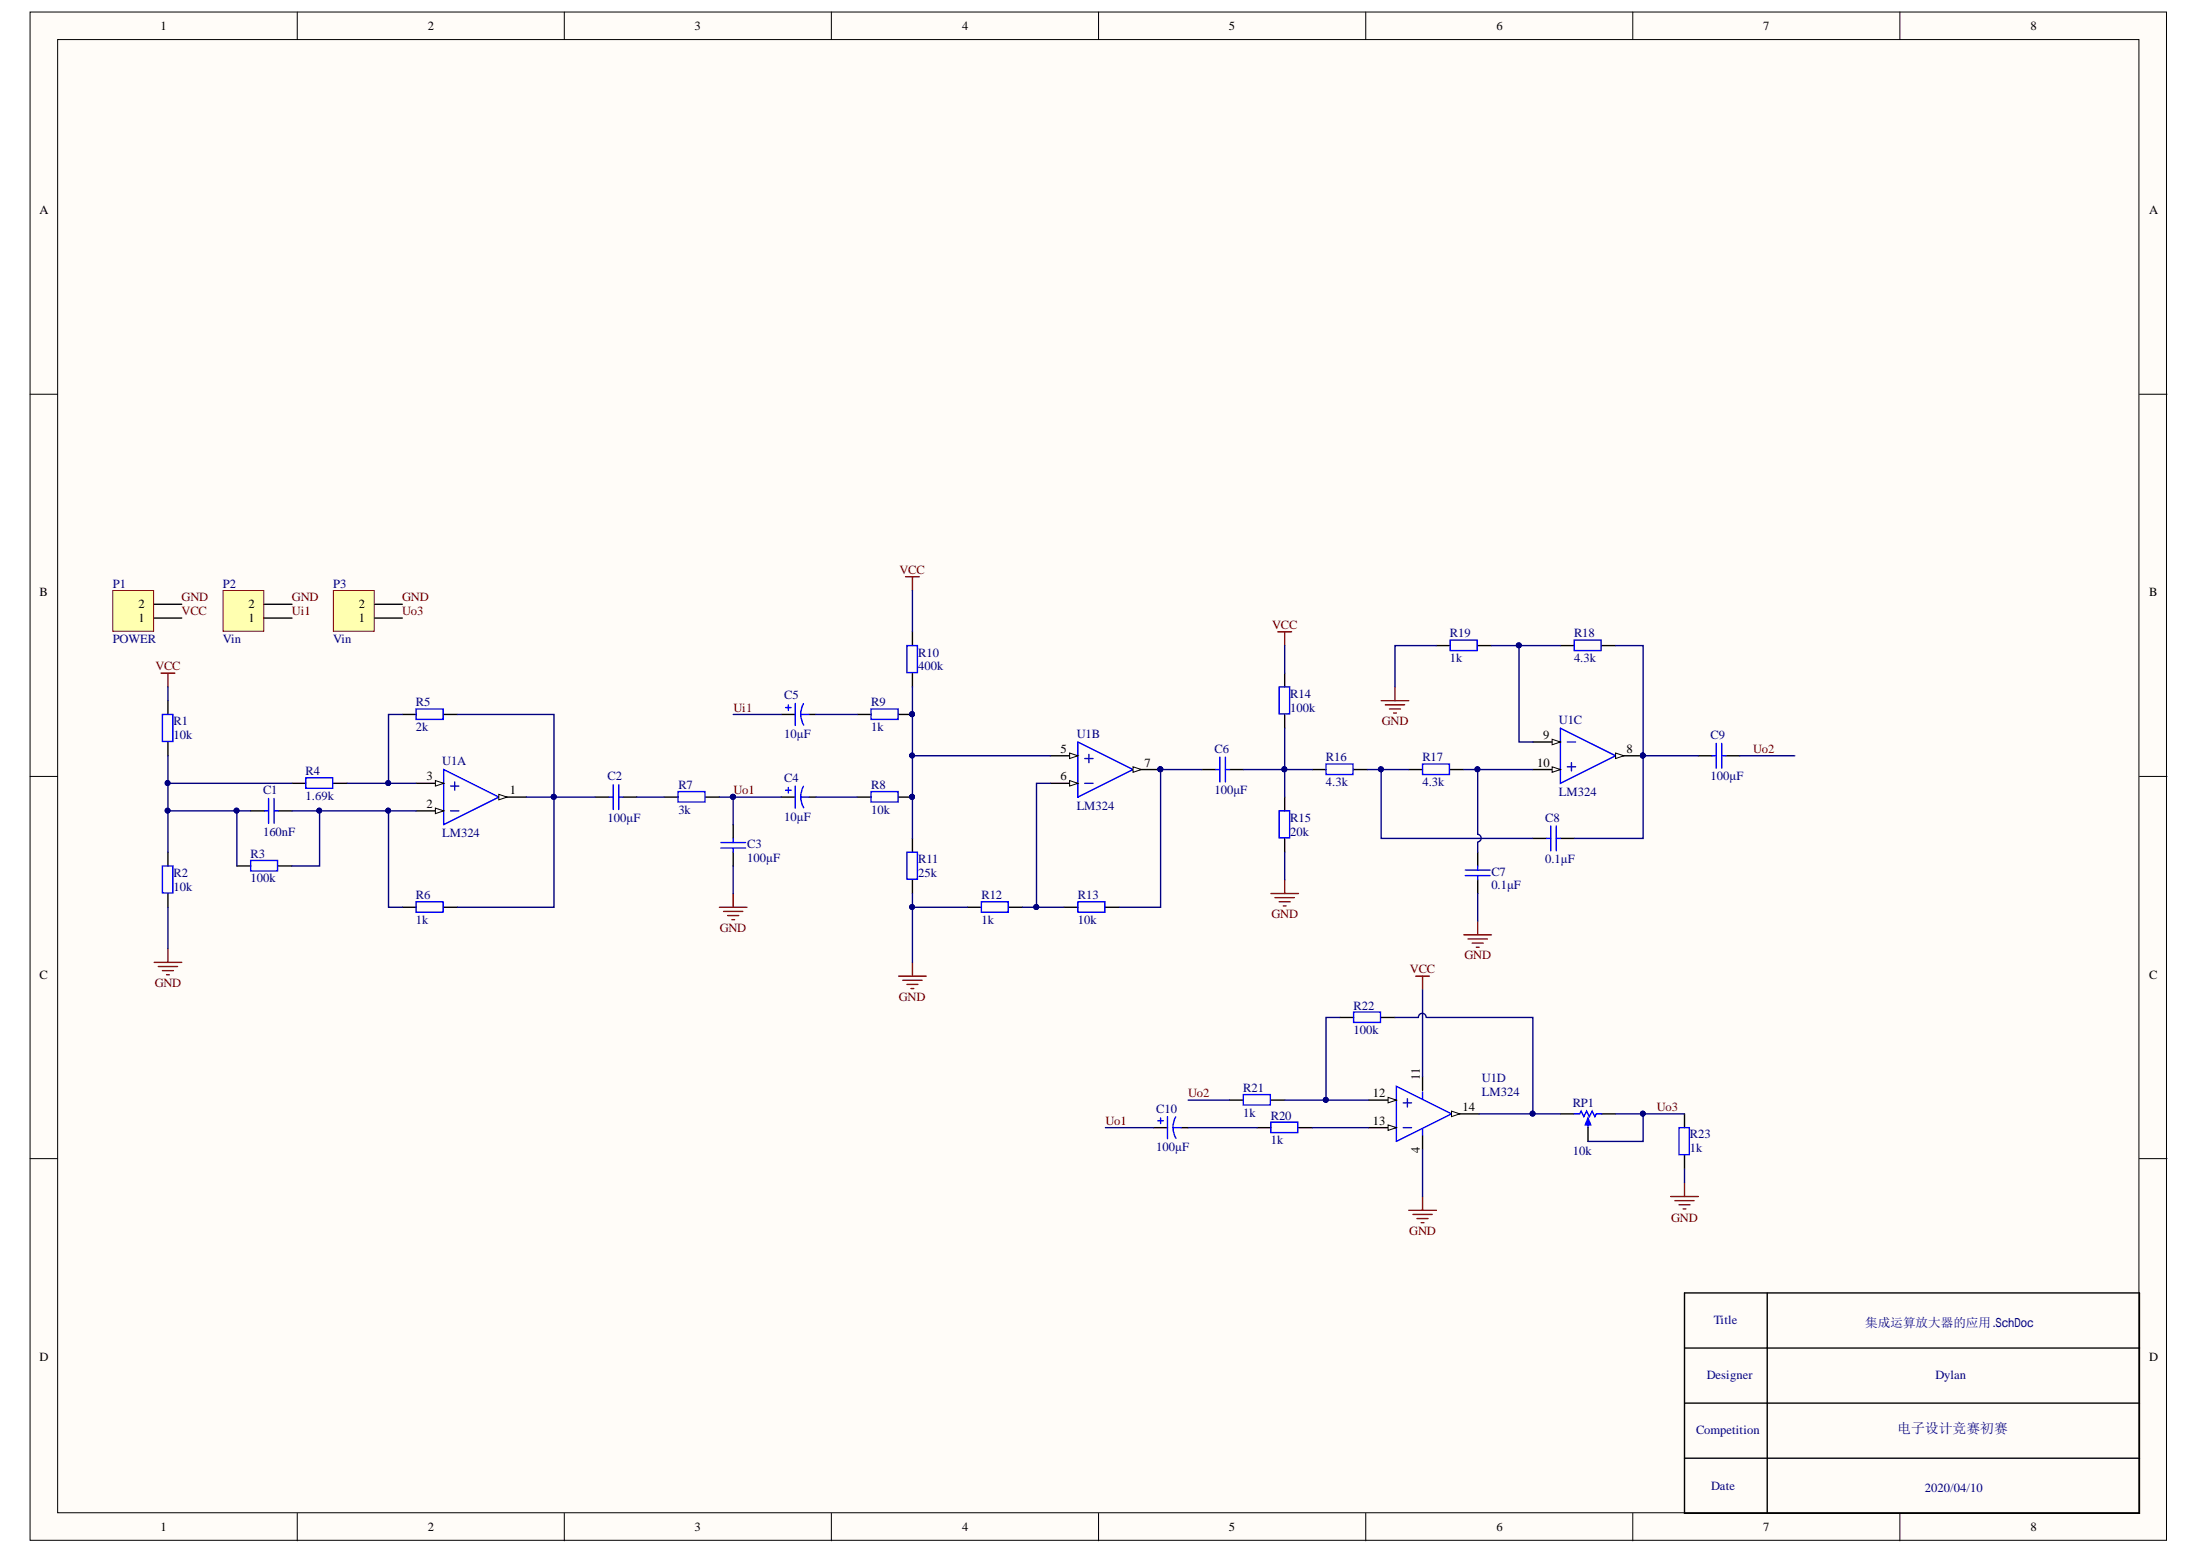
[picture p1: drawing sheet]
# Altium project 集成运算放大器的应用.PrjPCB
1 sheet, 38 parts. Net scope: global (net labels, ports and power ports of the same name join across sheets).
Board file: 集成运算放大器的应用.PcbDoc

## Sheet 集成运算放大器的应用.SchDoc
size A3

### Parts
C1  160nF  [0805C]
C2  100μF  [0805C]
C3  100μF  [0805C]
C4  10μF  [CAP.1/.2]
C5  10μF  [CAP.1/.2]
C6  100μF  [0805C]
C7  0.1μF  [0805C]
C8  0.1μF  [0805C]
C9  100μF  [0805C]
C10  100μF  [CAP.1/.2]
P1  POWER  [HDR1X2]
P2  Vin  [HDR1X2]
P3  Vin  [HDR1X2]
R1  10k  [0805R]
R2  10k  [0805R]
R3  100k  [0805R]
R4  1.69k  [0805R]
R5  2k  [0805R]
R6  1k  [0805R]
R7  3k  [0805R]
R8  10k  [0805R]
R9  1k  [0805R]
R10  400k  [0805R]
R11  25k  [0805R]
R12  1k  [0805R]
R13  10k  [0805R]
R14  100k  [0805R]
R15  20k  [0805R]
R16  4.3k  [0805R]
R17  4.3k  [0805R]
R18  4.3k  [0805R]
R19  1k  [0805R]
R20  1k  [0805R]
R21  1k  [0805R]
R22  100k  [0805R]
R23  1k  [0805R]
RP1  10k  [3296]
U1  LM324  [SO-14]  (parts A,B,C,D of 4)

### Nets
GND: C3.1 C7.1 P1.2 P2.2 P3.2 R2.1 R11.1 R12.2 R15.1 R19.2 R23.2 U1.4(VCC)
VCC: P1.1 R1.2 R10.2 R14.2 U1.11(GND)
Ui1: C5.1 P2.1
Uo1: C3.2 C4.1 C10.1 R7.2
Uo2: C9.2 R21.2
Uo3: P3.1 R23.1 RP1.2(BOT) RP1.3(TAP)
NetC1_1: C1.1 R1.1 R2.2 R3.1 R4.1
NetC1_2: C1.2 R3.2 R6.1 U1.2(1IN-)
NetC2_1: C2.1 R5.2 R6.2 U1.1(OUT1)
NetC2_2: C2.2 R7.1
NetC4_2: C4.2 R8.2
NetC5_2: C5.2 R9.2
NetC6_1: C6.1 R13.1 U1.7(2OUT)
NetC6_2: C6.2 R14.1 R15.2 R16.2
NetC7_2: C7.2 R17.1 U1.10(3N+)
NetC8_1: C8.1 R16.1 R17.2
NetC8_2: C8.2 C9.1 R18.1 U1.8(3OUT)
NetC10_2: C10.2 R20.2
NetR4_2: R4.2 R5.1 U1.3(1IN+)
NetR8_1: R8.1 R9.1 R10.1 R11.2 U1.5(2IN+)
NetR12_1: R12.1 R13.2 U1.6(2IN-)
NetR18_2: R18.2 R19.1 U1.9(3N-)
NetR20_1: R20.1 U1.13(4IN-)
NetR21_1: R21.1 R22.2 U1.12(4IN+)
NetR22_1: R22.1 RP1.1(TOP) U1.14(4OUT)

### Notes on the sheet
- Title
- 集成运算放大器的应用.SchDoc
- Competition
- Designer
- 电子设计竞赛初赛
- Dylan
- Date
- 2020/04/10
